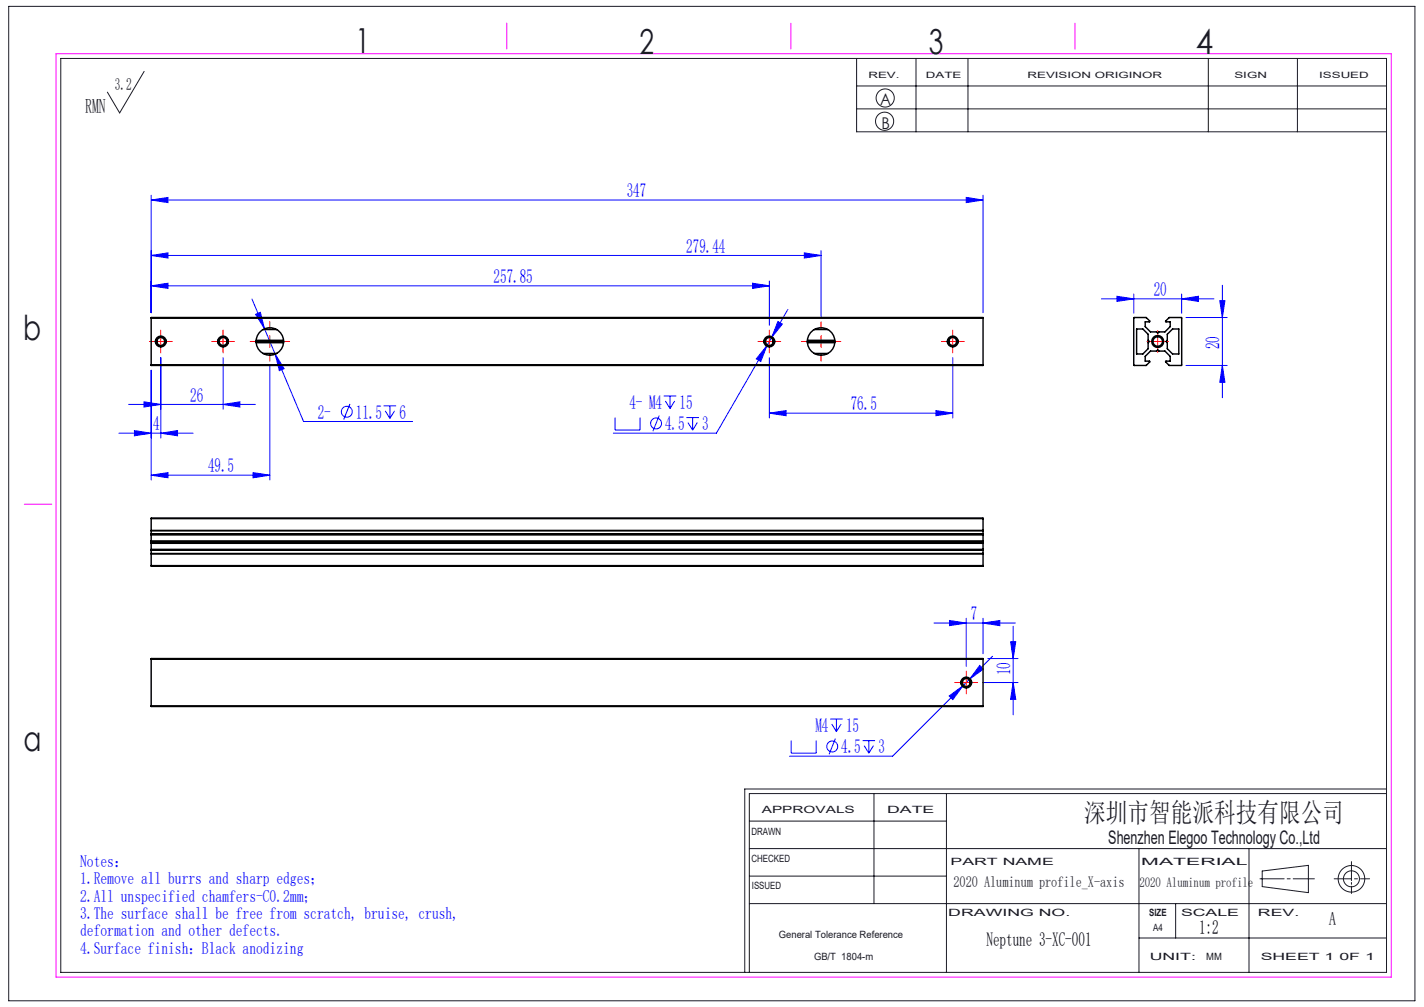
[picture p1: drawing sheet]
<svg xmlns="http://www.w3.org/2000/svg" width="297mm" height="210mm" viewBox="0 0 297 210" stroke-linecap="round" stroke-linejoin="round" font-family="sans-serif">
<g fill="none" stroke="#191924" stroke-width=".21">
<path d="M1.8 1.3h293.3v207.4h-293.3zM12.7 12.2h276.5v190.6h-276.5zM30.1 14.9l-5.1 8.6-2.6-4.3M178.7 12.2v15.3h110.5M178.7 17.9h110.5M191.1 12.2v15.3M201.9 12.2v15.3M252 12.2v15.3M270.6 12.2v15.3M178.7 22.7h110.5M156.3 177h132.9M156.3 171.2h41.1"/>
<path d="M182.3 165.5v22.9M197.4 165.5v37.3M237.6 177v25.8M260.5 177v25.8M281.9 179.7v4M289.2 165.5h-132.9v37.3M289.2 164.5h-133.9v38.3M156.3 188.4h132.9M156.3 182.7h41.1M237.6 195.6h51.6M245.2 188.4v7.2M262.8 183.3h5"/>
<path d="M263.3 181.6l9.6-1.1v5.7l-9.6-1.3zM268.5 183.3h.6M269.7 183.3h4.4M278.3 183.3h3.6M281.9 184v.4M281.9 184.8v1.5M282.5 183.3h.6M283.8 183.3h1.9"/>
<circle cx="184.5" cy="25.3" r="1.89"/>
<circle cx="184.6" cy="20.4" r="1.89"/>
<circle cx="281.9" cy="183.3" r="1.67"/>
<circle cx="281.9" cy="183.3" r="2.77"/>
</g>
<path d="M11.7 11.2h278.5v192.6h-278.5zM105.7 4.8v5.4M165 4.8v5.4M224.2 4.8v5.4M5.1 105.1h5.7" fill="none" stroke="#f0f" stroke-width=".21"/>
<g fill="none" stroke="#00f" stroke-width=".21">
<path d="M31.5 59.6l3.5-.5v1zM31.5 53.3l3.5-.6v1.1zM31.5 41.7l3.5-.5v1.1zM31.5 40.7v24.5M31.5 59.6h129M31.5 53.3h139.8M31.5 41.7h173.5M157 59.1l3.5 .5-3.5 .5zM160.5 58.6v9.2M167.8 52.7l3.5 .6-3.5 .5zM171.3 52.3v13.8M201.5 41.2l3.5 .5-3.5 .6z"/>
<path d="M205 40.7v24.5M254.9 59.5v23.4M31.5 77.2v22.9M33.5 74.6v16.7M46.5 74.6v10.7M52.6 62.4l10.7 25.5h22.7M53.3 65.5l1-.4 .9 3.5zM56.3 76.3v23.8M57.4 73.9l1.9 3-1 .4zM160 72.1l-1.3 3.3-1-.6zM160 72.1l-10.6 18.2h-21.5M160.5 74.6v12.6"/>
<path d="M162.2 67l1 .6-2.2 2.7zM164.3 64.5l-4.3 7.6M198.7 74.6v12.6M229.7 62.3h23.5M233 61.8l3.5 .5-3.5 .6zM236.5 61.3v4M246.5 62.3l3.5-.5v1.1zM246.5 61.3v4M247.4 66.2h8.5M247.4 76.2h8.5M254.4 62.7h1.1l-.6 3.5zM254.9 76.2l.6 3.5h-1.1z"/>
<path d="M24.8 90.3h15.5M26.8 84.3h26.5M28 89.8l3.5 .5-3.5 .6zM30 83.8l3.5 .5-3.5 .6zM31.5 99.1l3.5-.5v1zM31.5 99.1h24.8M33.5 90.3l3.5-.5v1.1zM46.5 84.3l3.5-.5v1.1zM52.8 98.6l3.5 .5-3.5 .5zM73 84.2l-1.3 3.3M80 84.6h2.6M80.3 85.7l1 1.5"/>
<path d="M81.3 84.6v2.6M82.3 85.7l-1 1.5M128.3 87.1v2.6h5.2v-2.6M137.5 86.7l-1.3 3.2M138.4 82.6h2.7M138.8 83.6l.9 1.6M139.7 82.6v2.6M140.7 83.6l-1 1.6M143.2 87.1h2.6M143.5 88.1l1 1.6M144.5 87.1v2.6M145.4 88.1l-.9 1.6"/>
<path d="M160.5 86.2l3.5-.6v1.1zM160.5 86.2h38.2M195.2 85.6l3.5 .6-3.5 .5zM194.8 129.9h17M198 129.4l3.5 .5-3.5 .6zM201.5 128.9v10.1M204.3 138.8l.8 .7-2.9 2.1zM205 129.9l3.5-.5v1.1zM205 128.9v7.4M206 137.3h6.3M207 136.9l-20.8 20.8h-21.5M210.8 133.8h1.1l-.6 3.5z"/>
<path d="M211.3 130.6v18.5M165 154.4v2.7h5.2v-2.7M173.1 149.9h2.7M173.5 151l.9 1.6M174.2 154l-1.3 3.3M174.4 149.9v2.7M175.4 151l-1 1.6M179.9 154.4h2.6M180.2 155.5l1 1.6M181.2 154.4v2.7M182.2 155.5l-1 1.6M198 145.1l2.8-2.1-2.1 2.9z"/>
<path d="M204.9 142.3h7.4M211.3 142.3l.6 3.5h-1.1z"/>
<circle cx="72.3" cy="85.9" r="1.14"/>
<circle cx="136.8" cy="88.3" r="1.14"/>
<circle cx="173.6" cy="155.7" r="1.14"/>
</g>
<path d="M32.6 71.5a1 1 0 0 1 .8-1.3 1 1 0 0 1 1.1 1.1 1 1 0 0 1-1.2 .9M45.6 71.5a1 1 0 0 1 .8-1.3 1 1 0 0 1 1.1 1.1 1 1 0 0 1-1.2 .9M159.5 71.5a1 1 0 0 1 .9-1.3 1 1 0 0 1 1.1 1.1 1 1 0 0 1-1.3 .9M197.7 71.5a1 1 0 0 1 .9-1.3 1 1 0 0 1 1.1 1.1 1 1 0 0 1-1.3 .9M200.6 142.6a1 1 0 0 1 .8-1.3 1 1 0 0 1 1.1 1.1 1 1 0 0 1-1.2 .9" fill="none" stroke="#000" stroke-width=".21"/>
<g fill="none" stroke="#f00" stroke-width=".21" stroke-dasharray="30.5 1.3 1.3 1.3">
<path d="M32.3 71.2h-1.1M33.5 70v-1.2M33.5 72.5v1.1M34.8 71.2h1.1M45.3 71.2h-1.1M46.5 70v-1.2M46.5 72.5v1.1M47.8 71.2h1.1M53.8 71.2h-1.6M56.3 68.7v-1.6M56.3 73.7v1.6M58.8 71.2h1.6"/>
<path d="M159.2 71.2h-1.1M160.5 70v-1.2M160.5 72.5v1.1M161.7 71.2h1.1M168.8 71.2h-1.7M171.3 68.7v-1.6M171.3 73.7v1.6M173.8 71.2h1.6M197.5 71.2h-1.2M198.7 70v-1.2M198.7 72.5v1.1M200 71.2h1.1"/>
<path d="M240.2 71.2h-1M241.5 70v-1M241.5 72.5v1M242.7 71.2h1M200.3 142.3h-1.1M201.5 141.1v-1.1M201.5 143.6v1.1M202.8 142.3h1.1"/>
</g>
<g fill="none" stroke="#f00" stroke-width=".21">
<path d="M32.3 71.2h2.5M33.5 70v2.5M45.3 71.2h2.5M46.5 70v2.5M55 71.2h2.5M56.3 70v2.5M159.2 71.2h2.5M160.5 70v2.5M170 71.2h2.5M171.3 70v2.5M197.5 71.2h2.5M198.7 70v2.5"/>
<path d="M240.2 71.2h2.5M241.5 70v2.5M200.3 142.3h2.5M201.5 141.1v2.5"/>
</g>
<g fill="#00f">
<path d="M53.3 65.5l1.9 3.1-.9-3.5zM57.4 73.9l.9 3.4 1-.4zM28 89.8l3.5 .5-3.5 .6zM33.5 90.3l3.5-.5v1.1zM30 83.8l3.5 .5-3.5 .6zM46.5 84.3l3.5-.5v1.1zM31.5 99.1l3.5-.5v1zM52.8 98.6l3.5 .5-3.5 .5zM31.5 59.6l3.5-.5v1zM157 59.1l3.5 .5-3.5 .5zM31.5 53.3l3.5-.6v1.1zM167.8 52.7l3.5 .6-3.5 .5zM160.5 86.2l3.5-.6v1.1zM195.2 85.6l3.5 .6-3.5 .5zM31.5 41.7l3.5-.5v1.1zM201.5 41.2l3.5 .5-3.5 .6zM162.2 67l-1.2 3.3 2.2-2.7zM160 72.1l-2.3 2.7 1 .6zM198 129.4l3.5 .5-3.5 .6zM205 129.9l3.5-.5v1.1zM204.3 138.8l-2.1 2.8 2.9-2.1zM198 145.1l.7 .8 2.1-2.9z"/>
<path d="M211.3 142.3l.6 3.5h-1.1zM210.8 133.8h1.1l-.6 3.5z"/>
<path d="M254.4 62.7h1.1l-.6 3.5zM254.9 76.2l.6 3.5h-1.1z"/>
<path d="M233 61.8l3.5 .5-3.5 .6zM246.5 62.3l3.5-.5v1.1z"/>
</g>
<g fill="none" stroke="#000" stroke-width=".3">
<path d="M31.5 66.3h173.5M31.5 76.1h173.5M31.5 66.3v9.8M32.4 71.2h.3M32.4 71h.3M32.4 71.5h.3M32.7 71.2v.3M32.7 71a.82 .82 0 0 1 .8-.6 .82 .82 0 0 1 .8 .6M32.7 71v.2M32.7 71.5a.82 .82 0 0 0 .8 .5 .82 .82 0 0 0 .8-.5M34.3 71l.1 .2M34.3 71h.3"/>
<path d="M34.3 71.5h.3M34.4 71.2l-.1 .3M34.4 71.2h.3M45.4 71.2h.3M45.4 71h.3M45.4 71.5h.3M45.7 71.2v.3M45.7 71a.82 .82 0 0 1 .8-.6 .82 .82 0 0 1 .8 .6M45.7 71v.2M45.7 71.5a.82 .82 0 0 0 .8 .5 .82 .82 0 0 0 .8-.5M47.3 71l.1 .2M47.3 71h.3"/>
<path d="M47.3 71.5h.3M47.4 71.2l-.1 .3M47.4 71.2h.3M53.4 71.2h5.8M53.4 71h5.7M53.4 71.5h5.7M54.9 68.7h2.8M54.9 73.7h2.8M159.3 71.2h.3M159.4 71h.3M159.4 71.5h.3M159.6 71.2l.1 .3"/>
<path d="M159.7 71a.82 .82 0 0 1 .8-.6 .82 .82 0 0 1 .7 .6M159.7 71.5a.82 .82 0 0 0 .8 .5 .82 .82 0 0 0 .7-.5M159.7 71l-.1 .2M161.2 71l.1 .2M161.2 71h.4M161.2 71.5h.4M161.3 71.2l-.1 .3M161.3 71.2h.3M168.4 71.2h5.7M168.4 71h5.7M168.4 71.5h5.7M169.8 68.7h2.9"/>
<path d="M169.8 73.7h2.9M197.6 71.2h.3M197.6 71h.3M197.6 71.5h.3M197.9 71.2v.3M197.9 71a.82 .82 0 0 1 .8-.6 .82 .82 0 0 1 .8 .6M197.9 71v.2M197.9 71.5a.82 .82 0 0 0 .8 .5 .82 .82 0 0 0 .8-.5M199.5 71v.2M199.5 71h.3M199.5 71.5h.3M199.5 71.2v.3"/>
<path d="M199.5 71.2h.3M205 66.3v9.8M236.5 66.2h2.6l.7 .8-.9 .1v1l1.1 1.1h1.2l.3 .3 .2-.3h1.3l1.1-1.1v-1l-1-.1 .7-.8h2.6v10h-2.6l-.7-.8 1-.1v-1l-1.1-1.1h-1.3l-.2-.2-.3 .2h-1.2l-1.1 1.1v1l.9 .1-.7 .8h-2.6zM237.1 68.6h1.3l1.1 1.1v1.3l.2 .2-.2 .3v1.2l-1.1 1.1h-1.3zM244.6 68.6h1.3v5.2h-1.3l-1.1-1.1v-1.2l-.3-.3 .3-.2v-1.3zM31.5 108.2h173.5M31.5 110.6v.1M31.5 115.4v.1M31.5 118h173.5M31.5 111.4h173.5zM31.5 114.7h.1M31.5 108.2v2.4"/>
<path d="M31.5 110.7v4.7M31.5 115.5v2.5M31.5 114.7h173.5M31.5 110.6h173.5M31.5 110.7h173.5M31.5 115.5h173.5M31.5 115.4h173.5M31.5 111.5h173.5M31.5 114.6h173.5M31.5 112.8h173.5M31.5 113.1h173.5M31.5 113.3h173.5"/>
<path d="M205 110.6v.1M205 115.4v.1M205 114.7h.1M205 108.2v2.4M205 110.7v4.7M205 115.5v2.5M31.5 137.4h173.5M31.5 137.4v9.8M205 137.4v9.8M31.5 147.2h173.5M200.4 142.3h.3M200.4 142.1h.3"/>
<path d="M200.4 142.6h.3M200.7 142.3v.3M200.7 142.1a.82 .82 0 0 1 .8-.6 .82 .82 0 0 1 .8 .6M200.7 142.6a.82 .82 0 0 0 .8 .6 .82 .82 0 0 0 .8-.6M200.7 142.1v.2M202.3 142.1l.1 .2M202.3 142.1h.3M202.3 142.6h.3M202.4 142.3l-.1 .3M202.4 142.3h.3"/>
<circle cx="33.5" cy="71.2" r="1.13"/>
<circle cx="46.5" cy="71.2" r="1.13"/>
<circle cx="56.3" cy="71.2" r="2.87"/>
<circle cx="160.5" cy="71.2" r="1.13"/>
<circle cx="171.3" cy="71.2" r="2.88"/>
<circle cx="198.7" cy="71.2" r="1.13"/>
<circle cx="241.5" cy="71.2" r="1"/>
<circle cx="241.5" cy="71.2" r="1.25"/>
<circle cx="201.5" cy="142.3" r="1.13"/>
</g>
<g font-size="7.2" fill="#191924">
<text x="74.1" y="11">1</text>
<text x="133.4" y="11.2">2</text>
<text x="193.7" y="11.3">3</text>
<text x="249.4" y="11.3">4</text>
<text x="4.8" y="70.9">b</text>
<text x="4.9" y="156.5">a</text>
</g>
<text font-size="5.6" fill="#191924" x="226.2" y="171.5">深圳市智能派科技有限公司</text>
<text font-size="4.2" fill="#191924" x="17.8" y="23.5">RMN</text>
<g font-size="4.1" fill="#00f">
<text x="130.7" y="41.1">347</text>
<text x="143.1" y="52.7">279.44</text>
<text x="103" y="59">257.85</text>
<text x="240.6" y="61.8">20</text>
<text x="254.4" y="72.9" transform="rotate(-90 254.4 72.9)">20</text>
<text x="39.7" y="83.8">26</text>
<text x="31.9" y="89.8">4</text>
<text x="66.3" y="87.3">2-</text>
<text x="74.2" y="87.3">11.5</text>
<text x="83.3" y="87.3">6</text>
<text x="131.3" y="85.3">4- M4</text>
<text x="138.7" y="89.8">4.5</text>
<text x="141.8" y="85.3">15</text>
<text x="146.5" y="89.8">3</text>
<text x="177.4" y="85.6">76.5</text>
<text x="43.4" y="98.5">49.5</text>
<text x="202.5" y="129.4">7</text>
<text x="210.7" y="140.8" transform="rotate(-90 210.7 140.8)">10</text>
<text x="170.1" y="152.6">M4</text>
<text x="176.5" y="152.6">15</text>
<text x="175.5" y="157.1">4.5</text>
<text x="183.2" y="157.1">3</text>
</g>
<g font-size="4.1">
<text x="205.7" y="197.2">Neptune 3-XC-001</text>
<text x="250.1" y="194.7">1:2</text>
</g>
<g font-size="3.9" fill="#191924">
<text x="231.2" y="176">Shenzhen Elegoo Technology Co.,Ltd</text>
<text x="277.2" y="193">A</text>
</g>
<text font-size="3.5" fill="#191924" x="24" y="18.7">3.2</text>
<g font-size="3.5" fill="#00f">
<text x="16.7" y="180.7">Notes：</text>
<text x="16.7" y="184.4">1.Remove all burrs and sharp edges；</text>
<text x="16.7" y="188">2.All unspecified chamfers-C0.2mm；</text>
<text x="16.7" y="191.7">3.The surface shall be free from scratch, bruise, crush,</text>
<text x="16.7" y="195.3">deformation and other defects.</text>
<text x="16.7" y="198.9">4.Surface finish：Black anodizing</text>
</g>
<g font-size="3.4" fill="#191924">
<text x="183.6" y="22">A</text>
<text x="183.8" y="27">B</text>
</g>
<text font-size="3.2" fill="#191924" x="198.9" y="185.1">2020 Aluminum profile_X-axis</text>
<text font-size="2.8" fill="#191924" x="237.6" y="185.1">2020 Aluminum profile</text>
<g font-size="2.1" fill="#191924">
<text x="158.9" y="169.5">APPROVALS</text>
<text x="185" y="169.5">DATE</text>
<text x="156.7" y="174.2">DRAWN</text>
<text x="156.7" y="179.7">CHECKED</text>
<text x="156.8" y="185.4">ISSUED</text>
<text x="198.2" y="180.4">PART NAME</text>
<text x="238" y="180.4">MATERIAL</text>
<text x="197.8" y="191">DRAWING NO.</text>
<text x="239.7" y="191">SIZE</text>
<text x="246.3" y="191">SCALE</text>
<text x="262.4" y="191">REV.</text>
<text x="162.4" y="195.6">General Tolerance Reference</text>
<text x="240.5" y="194.1">A4</text>
<text x="169.8" y="200.2">GB/T 1804-m</text>
<text x="239.8" y="200.2">UNIT:</text>
<text x="251.6" y="200.2">MM</text>
<text x="262.9" y="200.2">SHEET 1 0F 1</text>
</g>
<g font-size="1.8" fill="#191924">
<text x="181.1" y="16.3">REV.</text>
<text x="193.1" y="16.3">DATE</text>
<text x="214.3" y="16.3">REVISION ORIGINOR</text>
<text x="257.5" y="16.3">SIGN</text>
<text x="275.1" y="16.3">ISSUED</text>
</g>
</svg>
